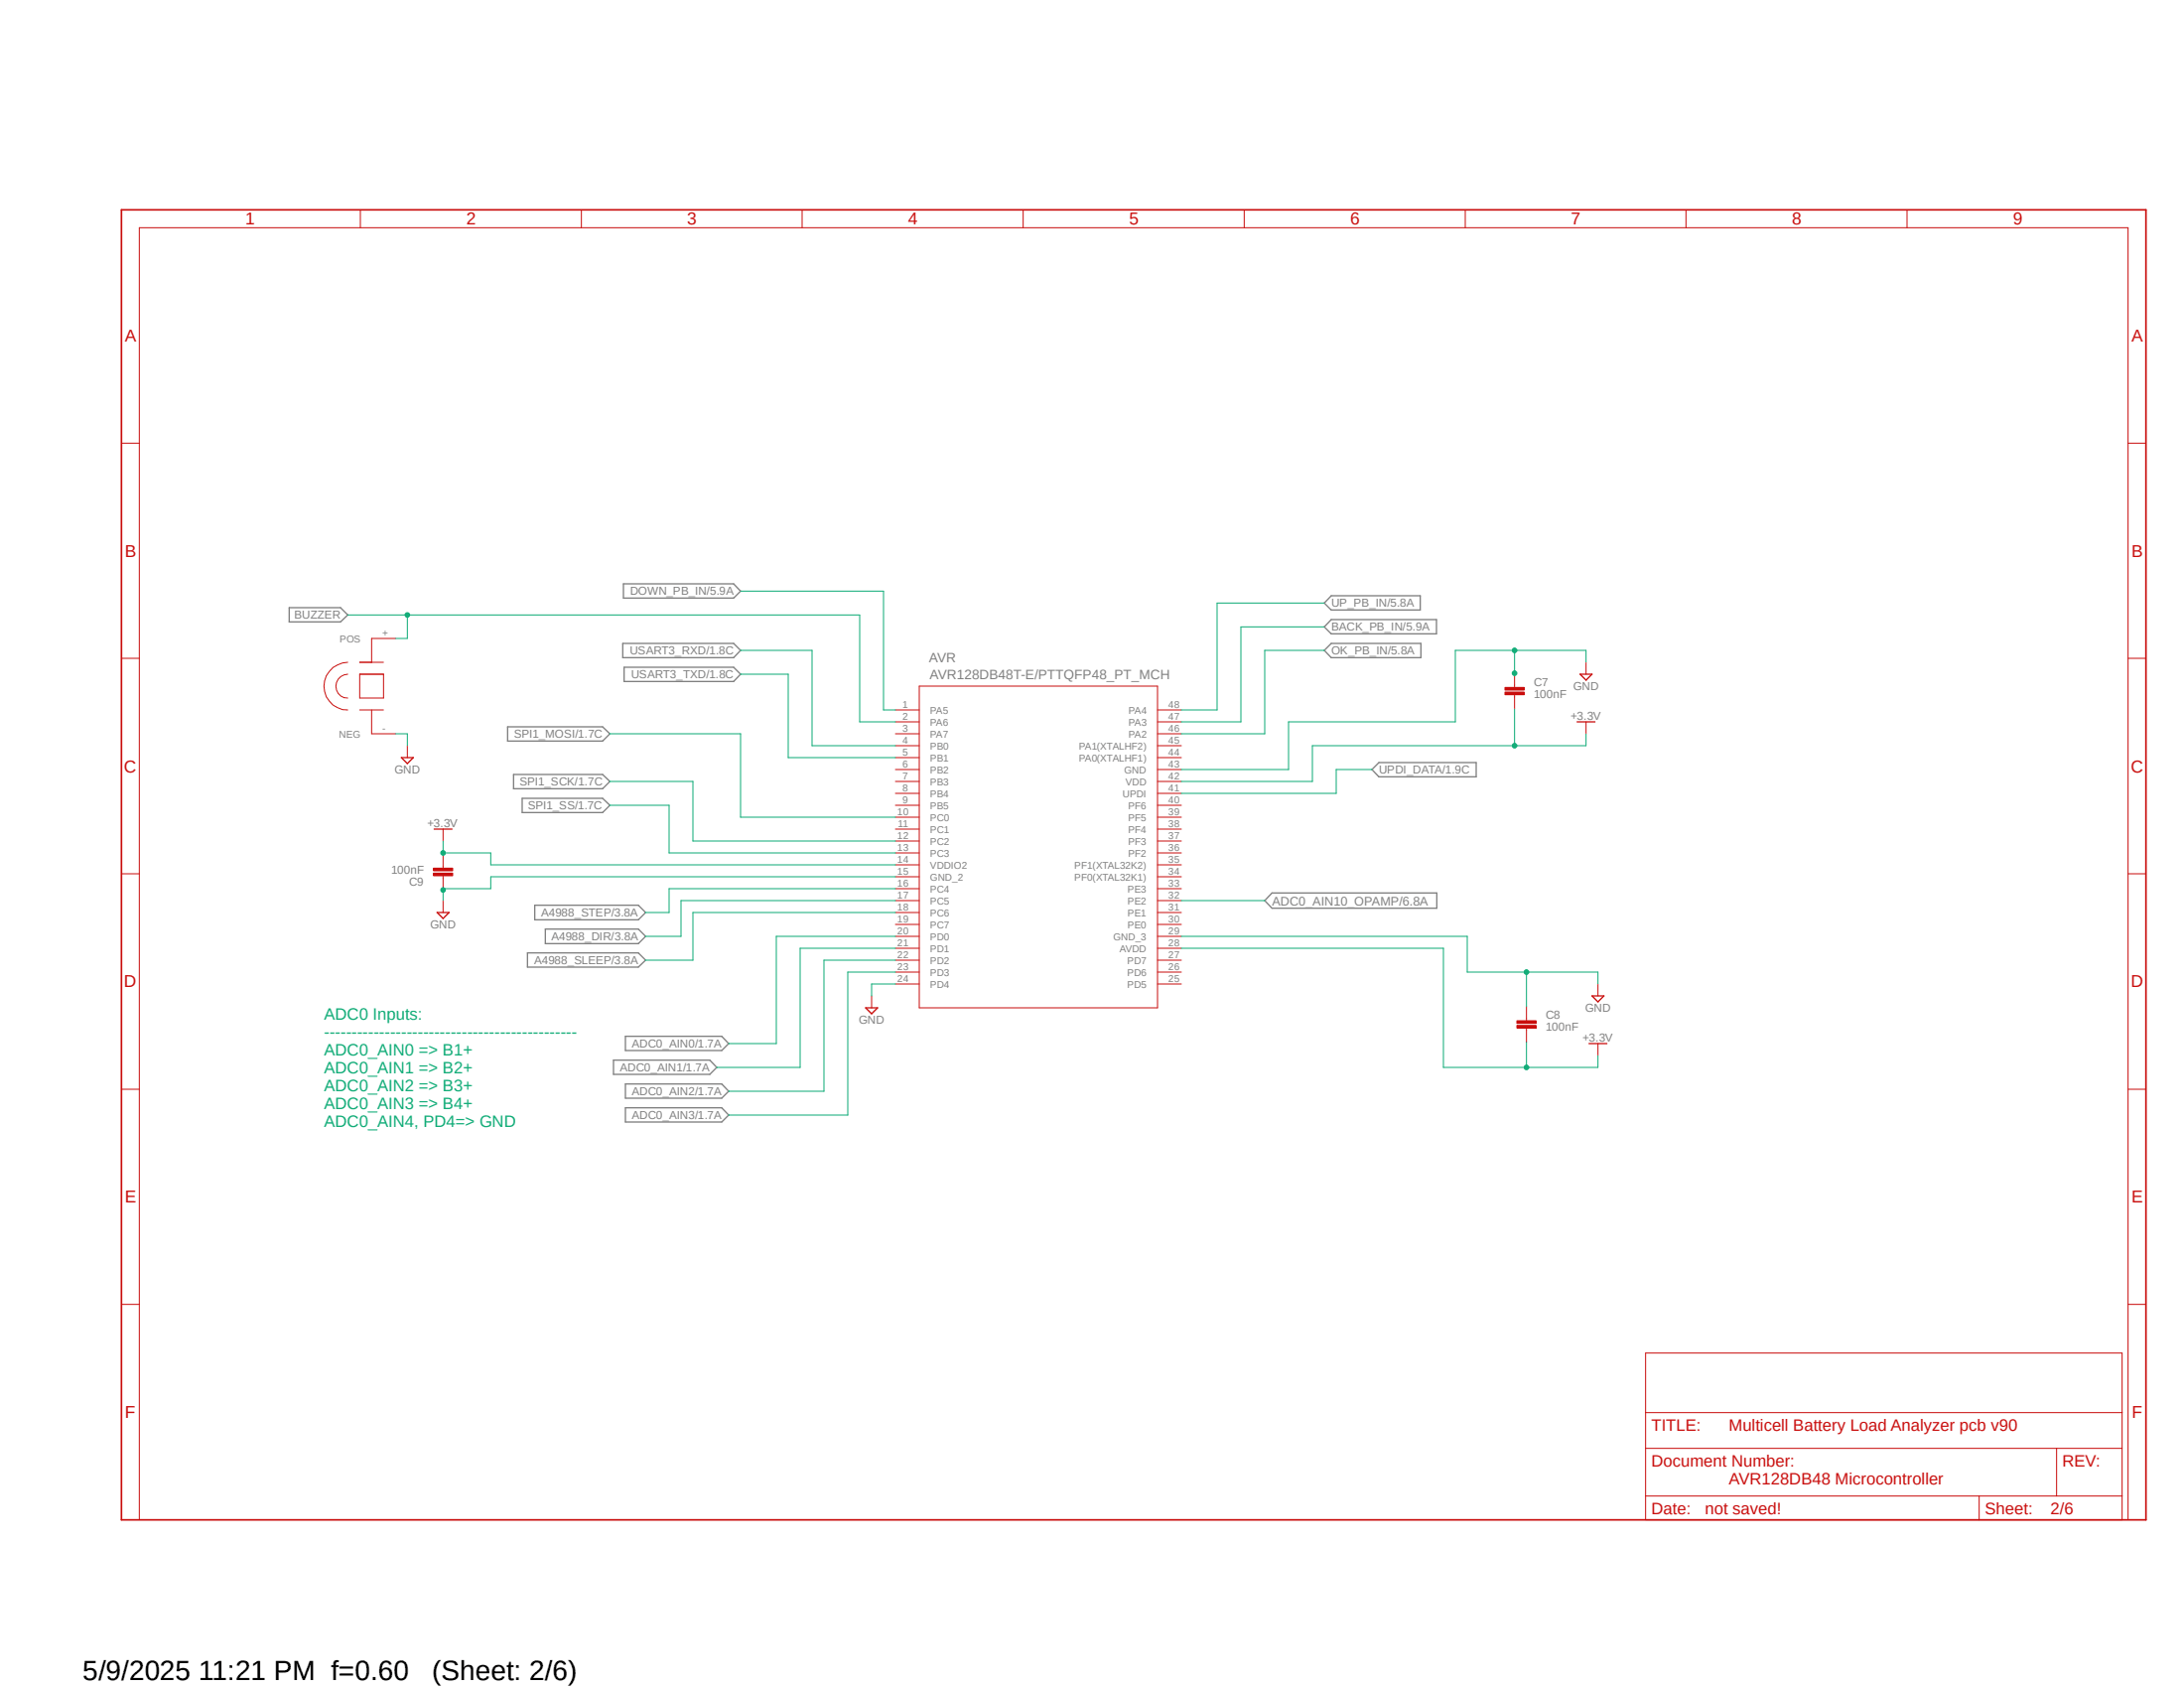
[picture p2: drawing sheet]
<svg xmlns="http://www.w3.org/2000/svg" width="279mm" height="216mm" viewBox="0 0 279 216" stroke-linecap="round" stroke-linejoin="round" font-family="sans-serif">
<path d="M15.2 26.7l259.5 168.1M274.7 26.7l-259.5 168.1" fill="none" stroke="#fff" stroke-width=".13"/>
<g fill="none" stroke="#808080" stroke-width=".17">
<path d="M37 77.7h6.6l.9 1-.9 .8h-6.6zM79.8 74.7h14.1l.8 .9-.8 .9h-14.1zM170.3 79.2h13.5v1.9h-13.5l-.9-.9zM170.3 76.2h11.4v1.8h-11.4l-.9-.9zM64.9 93h12.2l.9 .9-.9 .9h-12.2zM65.7 99.1h11.4l.9 .8-.9 1h-11.4zM79.7 82.3h14.2l.8 .9-.8 .9h-14.2zM79.8 85.3h14.1l.8 .9-.8 1h-14.1zM169.4 83.2l.9-.9h11.5v1.8h-11.5zM175.5 98.4l.9-.9h12.4v1.9h-12.4zM66.8 102.1h10.3l.9 .9-.9 .9h-10.3zM68.4 115.8h13.3l.9 .9-.9 .9h-13.3z"/>
<path d="M69.8 118.8h11.9l.9 1-.9 .9h-11.9zM162.7 114.2h21.1v2h-21.1l-.9-1zM67.5 121.9h14.2l.9 .9-.9 .9h-14.2zM78.5 135.6h12.3l.9 .9-.9 .9h-12.3zM80 132.5h12.3l.9 1-.9 .9h-12.3zM80 138.6h12.3l.9 1-.9 .9h-12.3zM80 141.7h12.3l.9 .9-.9 .9h-12.3z"/>
</g>
<path d="M15.5 26.8h259v167.6h-259z" fill="none" stroke="#c90d0c" stroke-width=".21"/>
<g fill="none" stroke="#c90d0c" stroke-width=".13">
<path d="M46.1 26.8v2.3M74.4 26.8v2.3M102.6 26.8v2.3M130.9 26.8v2.3M159.2 26.8v2.3M187.5 26.8v2.3M215.7 26.8v2.3M244 26.8v2.3M15.5 56.7h2.3M272.2 56.7h2.3M15.5 84.2h2.3M44.5 86.2a1.52 1.52 0 0 0-1.5 1.6 1.52 1.52 0 0 0 1.5 1.5"/>
<path d="M44.5 84.7a3 3 0 0 0-3.1 3.1 3 3 0 0 0 3.1 3M46 90.8h3.1M46 84.7h3.1M46 86.2h3.1v3.1h-3.1zM47.5 90.8v3.1h3.1M50.6 81.7h-3.1v3M52.1 95.4v1.5M114.6 90.8h3M114.6 92.3h3M114.6 93.9h3M114.6 95.4h3M114.6 96.9h3"/>
<path d="M114.6 98.4h3M114.6 99.9h3M117.6 87.8h30.5v41.1h-30.5zM148.1 90.8h3M148.1 92.3h3M148.1 93.9h3M148.1 95.4h3M148.1 96.9h3M148.1 98.4h3M148.1 99.9h3M192.5 87.9h2.5v.4h-2.5zM192.5 88.5h2.5v.4h-2.5z"/>
<path d="M193.8 86.1v1.8M193.8 88.9v1.8M202.9 84.7v1.5M202.9 92.3v1.6M272.2 84.2h2.3M15.5 111.8h2.3M55.5 111.7h2.4v.3h-2.4zM55.5 111h2.4v.4h-2.4zM56.7 106v1.6M56.7 109.3v1.8M56.7 112v1.8M56.7 115.2v1.5"/>
<path d="M114.6 101.5h3M114.6 103h3M114.6 104.5h3M114.6 106h3M114.6 107.6h3M114.6 109.1h3M114.6 110.6h3M114.6 112.1h3M114.6 113.7h3M114.6 115.2h3M114.6 116.7h3M114.6 118.2h3"/>
<path d="M114.6 119.8h3M148.1 101.5h3M148.1 103h3M148.1 104.5h3M148.1 106h3M148.1 107.6h3M148.1 109.1h3M148.1 110.6h3M148.1 112.1h3M148.1 113.7h3M148.1 115.2h3M148.1 116.7h3"/>
<path d="M148.1 118.2h3M148.1 119.8h3M272.2 111.8h2.3M15.5 139.3h2.3M111.5 127.4v1.5M114.6 121.3h3M114.6 122.8h3M114.6 124.3h3M114.6 125.9h3M148.1 121.3h3M148.1 122.8h3M148.1 124.3h3"/>
<path d="M148.1 125.9h3M194.1 130.6h2.4v.3h-2.4zM194.1 131.1h2.4v.4h-2.4zM195.3 128.7v1.9M195.3 131.5v1.8M204.4 125.9v1.5M204.4 133.5v1.5M272.2 139.3h2.3M15.5 166.8h2.3M210.5 173.1h61v21.3h-61zM272.2 166.8h2.3M17.8 194.4v-165.3h254.4v165.3"/>
<path d="M210.5 185.3h61M210.5 191.3h61M210.5 180.7h61M253.2 191.3v3.1M263.1 185.3v6"/>
</g>
<path d="M51.4 96.9h1.5l-.8 .8zM201.8 92.3h2.2M202.1 86.2h1.6l-.8 .8zM55.5 106h2.3M55.9 116.7h1.5l-.7 .8zM110.7 128.9h1.6l-.8 .8zM203.3 133.5h2.3M203.7 127.4h1.5l-.8 .7z" fill="none" stroke="#c90d0c" stroke-width=".17"/>
<path d="M192.5 88.1h2.5M192.5 88.7h2.5M55.5 111.8h2.4M55.5 111.2h2.4M194.1 130.7h2.4M194.1 131.3h2.4" fill="none" stroke="#c90d0c" stroke-width=".34"/>
<path d="M193.8 83.2v3M202.9 84.7v-1.5h-16.7v9.1h-21.4v6.1h-13.7M114.6 119.8h-15.3v13.7h-6.1" fill="none" stroke="#0dab76" stroke-width=".13"/>
<circle cx="193.8" cy="83.2" r=".3" fill="#0dab76"/>
<circle cx="193.8" cy="83.2" r=".3" fill="none" stroke="#0dab76" stroke-width=".13"/>
<circle cx="193.8" cy="86.1" r=".3" fill="#0dab76"/>
<g fill="none" stroke="#0dab76" stroke-width=".13">
<path d="M151.1 119.8h36.6v4.5h16.7v1.6M195.3 124.3v4.4"/>
<circle cx="193.8" cy="86.1" r=".3"/>
</g>
<circle cx="195.3" cy="124.3" r=".3" fill="#0dab76"/>
<g fill="none" stroke="#0dab76" stroke-width=".13">
<path d="M50.6 93.9h1.5v1.5M114.6 112.1h-51.8v1.6h-6.1v1.5M114.6 125.9h-3.1v1.5"/>
<circle cx="195.3" cy="124.3" r=".3"/>
</g>
<circle cx="56.7" cy="113.8" r=".3" fill="#0dab76"/>
<g fill="none" stroke="#0dab76" stroke-width=".13">
<path d="M44.5 78.7h65.5v13.6h4.6M52.1 78.7v3h-1.5M94.7 75.6h18.3v15.2h1.6M169.4 77.1h-13.7v13.7h-4.6M78 93.9h16.7v10.6h19.9M78 99.9h10.6v7.7h26M94.7 83.2h9.2v12.2h10.7M94.7 86.2h6.1v10.7h13.8M169.4 83.2h-7.6v10.7h-10.7M169.4 80.2h-10.7v12.1h-7.6M175.5 98.4h-4.6v3.1h-19.8M78 103h7.6v6.1h29"/>
<circle cx="56.7" cy="113.8" r=".3"/>
</g>
<circle cx="52.1" cy="78.7" r=".3" fill="#0dab76"/>
<g fill="none" stroke="#0dab76" stroke-width=".13">
<path d="M151.1 115.2h10.7M114.6 121.3h-12.2v15.2h-10.7M114.6 122.8h-9.2v16.8h-12.2M114.6 124.3h-6.1v18.3h-15.3M151.1 121.3h33.6v15.2h19.7v-1.5M195.3 133.3v3.2"/>
<circle cx="52.1" cy="78.7" r=".3"/>
</g>
<circle cx="195.3" cy="136.5" r=".3" fill="#0dab76"/>
<g fill="none" stroke="#0dab76" stroke-width=".13">
<path d="M193.8 90.7v4.7M202.9 93.9v1.5h-35v4.5h-16.8"/>
<circle cx="195.3" cy="136.5" r=".3"/>
</g>
<circle cx="193.8" cy="95.4" r=".3" fill="#0dab76"/>
<g fill="none" stroke="#0dab76" stroke-width=".13">
<path d="M56.7 107.6v1.7M56.7 109.1h6.1v1.5h51.8"/>
<circle cx="193.8" cy="95.4" r=".3"/>
</g>
<circle cx="56.7" cy="109.1" r=".3" fill="#0dab76"/>
<g fill="none" stroke="#0dab76" stroke-width=".13">
<path d="M114.6 113.7h-29v3h-3M114.6 116.7h-26v6.1h-6M114.6 115.2h-27.5v4.6h-4.5"/>
<circle cx="56.7" cy="109.1" r=".3"/>
</g>
<g font-size="3.6">
<text x="10.6" y="214.9">5/9/2025 11:21 PM f=0.60</text>
<text x="55.3" y="214.9">(Sheet: 2/6)</text>
</g>
<g font-size="2.2" fill="#c90d0c">
<text x="31.4" y="28.7">1</text>
<text x="59.6" y="28.7">2</text>
<text x="87.9" y="28.7">3</text>
<text x="116.2" y="28.7">4</text>
<text x="144.4" y="28.7">5</text>
<text x="172.7" y="28.7">6</text>
<text x="201" y="28.7">7</text>
<text x="229.2" y="28.7">8</text>
<text x="257.5" y="28.7">9</text>
<text x="16" y="43.7">A</text>
<text x="272.7" y="43.7">A</text>
<text x="16" y="71.2">B</text>
<text x="272.7" y="71.2">B</text>
<text x="15.9" y="98.8">C</text>
<text x="272.6" y="98.8">C</text>
<text x="15.9" y="126.3">D</text>
<text x="272.6" y="126.3">D</text>
<text x="16" y="153.8">E</text>
<text x="272.7" y="153.8">E</text>
<text x="16" y="181.4">F</text>
<text x="272.7" y="181.4">F</text>
</g>
<g font-size="2.1" fill="#0dab76">
<text x="41.4" y="130.4">ADC0 Inputs:</text>
<text x="41.4" y="132.7">----------------------------------------------</text>
<text x="41.4" y="135">ADC0_AIN0 =&gt; B1+</text>
<text x="41.4" y="137.3">ADC0_AIN1 =&gt; B2+</text>
<text x="41.4" y="139.6">ADC0_AIN2 =&gt; B3+</text>
<text x="41.4" y="141.9">ADC0_AIN3 =&gt; B4+</text>
<text x="41.4" y="144.1">ADC0_AIN4, PD4=&gt; GND</text>
</g>
<g font-size="2.1" fill="#c90d0c">
<text x="211.3" y="183">TITLE:</text>
<text x="221.2" y="183">Multicell Battery Load Analyzer pcb v90</text>
<text x="211.3" y="187.5">Document Number:</text>
<text x="221.2" y="189.8">AVR128DB48 Microcontroller</text>
<text x="263.9" y="187.5">REV:</text>
<text x="211.3" y="193.6">Date:</text>
<text x="218.1" y="193.6">not saved!</text>
<text x="254" y="193.6">Sheet:</text>
<text x="262.3" y="193.6">2/6</text>
</g>
<g font-size="1.7" fill="#808080">
<text x="118.9" y="84.7">AVR</text>
<text x="119" y="86.9">AVR128DB48T-E/PTTQFP48_PT_MCH</text>
</g>
<text font-size="1.6" fill="#808080" x="162.7" y="115.8">ADC0_AIN10_OPAMP/6.8A</text>
<g font-size="1.5" fill="#808080">
<text x="80.6" y="76.1">DOWN_PB_IN/5.9A</text>
<text x="170.3" y="77.6">UP_PB_IN/5.8A</text>
<text x="37.6" y="79.2">BUZZER</text>
<text x="80.6" y="83.7">USART3_RXD/1.8C</text>
<text x="170.3" y="83.7">OK_PB_IN/5.8A</text>
<text x="170.3" y="80.7">BACK_PB_IN/5.9A</text>
<text x="80.7" y="86.8">USART3_TXD/1.8C</text>
<text x="196.2" y="89.2">100nF</text>
<text x="196.2" y="87.7">C7</text>
<text x="201.3" y="88.3">GND</text>
<text x="65.7" y="94.4">SPI1_MOSI/1.7C</text>
<text x="200.9" y="92">+3.3V</text>
<text x="50.5" y="98.9">GND</text>
<text x="66.5" y="100.5">SPI1_SCK/1.7C</text>
<text x="176.4" y="99">UPDI_DATA/1.9C</text>
<text x="54.7" y="105.7">+3.3V</text>
<text x="67.5" y="103.5">SPI1_SS/1.7C</text>
<text x="50" y="111.8">100nF</text>
<text x="52.3" y="113.3">C9</text>
<text x="55" y="118.7">GND</text>
<text x="69.2" y="117.2">A4988_STEP/3.8A</text>
<text x="68.3" y="123.3">A4988_SLEEP/3.8A</text>
<text x="70.5" y="120.3">A4988_DIR/3.8A</text>
<text x="109.9" y="130.9">GND</text>
<text x="197.7" y="131.9">100nF</text>
<text x="197.7" y="130.3">C8</text>
<text x="202.8" y="129.4">GND</text>
<text x="79.3" y="137">ADC0_AIN1/1.7A</text>
<text x="80.8" y="134">ADC0_AIN0/1.7A</text>
<text x="202.4" y="133.2">+3.3V</text>
<text x="80.8" y="140.1">ADC0_AIN2/1.7A</text>
<text x="80.8" y="143.1">ADC0_AIN3/1.7A</text>
</g>
<g font-size="1.3" fill="#808080">
<text x="43.5" y="82.2">POS</text>
<text x="48.9" y="81.4">+</text>
<text x="43.4" y="94.4">NEG</text>
<text x="48.9" y="93.6">-</text>
<text x="115.5" y="90.6">1</text>
<text x="115.5" y="92.1">2</text>
<text x="115.5" y="93.6">3</text>
<text x="115.5" y="95.2">4</text>
<text x="119" y="91.3">PA5</text>
<text x="119" y="92.8">PA6</text>
<text x="119" y="94.3">PA7</text>
<text x="119" y="95.8">PB0</text>
<text x="138" y="95.9">PA1(XTALHF2)</text>
<text x="144.4" y="94.4">PA2</text>
<text x="144.4" y="92.8">PA3</text>
<text x="144.4" y="91.3">PA4</text>
<text x="149.5" y="95.2">45</text>
<text x="149.5" y="93.6">46</text>
<text x="149.5" y="92.1">47</text>
<text x="149.5" y="90.6">48</text>
<text x="115.5" y="96.7">5</text>
<text x="115.5" y="98.2">6</text>
<text x="115.5" y="99.7">7</text>
<text x="115.5" y="101.3">8</text>
<text x="119" y="97.4">PB1</text>
<text x="119" y="98.9">PB2</text>
<text x="119" y="100.4">PB3</text>
<text x="119" y="101.9">PB4</text>
<text x="138" y="97.4">PA0(XTALHF1)</text>
<text x="143.6" y="101.9">UPDI</text>
<text x="143.8" y="98.9">GND</text>
<text x="144" y="100.4">VDD</text>
<text x="149.5" y="101.3">41</text>
<text x="149.5" y="99.7">42</text>
<text x="149.5" y="98.2">43</text>
<text x="149.5" y="96.7">44</text>
<text x="114.8" y="104.3">10</text>
<text x="114.8" y="107.4">12</text>
<text x="114.9" y="105.8">11</text>
<text x="115.5" y="102.8">9</text>
<text x="119" y="103.5">PB5</text>
<text x="119" y="105">PC0</text>
<text x="119" y="106.5">PC1</text>
<text x="144.4" y="106.5">PF4</text>
<text x="144.4" y="105">PF5</text>
<text x="144.4" y="103.5">PF6</text>
<text x="149.5" y="107.4">37</text>
<text x="149.5" y="105.8">38</text>
<text x="149.5" y="104.3">39</text>
<text x="149.5" y="102.8">40</text>
<text x="114.8" y="108.9">13</text>
<text x="114.8" y="110.4">14</text>
<text x="114.8" y="111.9">15</text>
<text x="114.8" y="113.5">16</text>
<text x="119" y="108">PC2</text>
<text x="119" y="109.6">PC3</text>
<text x="119" y="111.1">VDDIO2</text>
<text x="119" y="112.6">GND_2</text>
<text x="137.5" y="112.6">PF0(XTAL32K1)</text>
<text x="137.5" y="111.1">PF1(XTAL32K2)</text>
<text x="144.4" y="109.6">PF2</text>
<text x="144.4" y="108">PF3</text>
<text x="149.5" y="113.5">33</text>
<text x="149.5" y="111.9">34</text>
<text x="149.5" y="110.4">35</text>
<text x="149.5" y="108.9">36</text>
<text x="114.8" y="115">17</text>
<text x="114.8" y="116.5">18</text>
<text x="114.8" y="118">19</text>
<text x="114.8" y="119.5">20</text>
<text x="119" y="114.1">PC4</text>
<text x="119" y="115.7">PC5</text>
<text x="119" y="117.2">PC6</text>
<text x="119" y="118.7">PC7</text>
<text x="144.3" y="118.7">PE0</text>
<text x="144.3" y="117.2">PE1</text>
<text x="144.3" y="115.7">PE2</text>
<text x="144.3" y="114.1">PE3</text>
<text x="149.5" y="119.5">29</text>
<text x="149.5" y="118">30</text>
<text x="149.5" y="116.5">31</text>
<text x="149.5" y="115">32</text>
<text x="114.8" y="121.1">21</text>
<text x="114.8" y="122.6">22</text>
<text x="114.8" y="124.1">23</text>
<text x="114.8" y="125.6">24</text>
<text x="119" y="120.2">PD0</text>
<text x="119" y="121.7">PD1</text>
<text x="119" y="123.3">PD2</text>
<text x="119" y="124.8">PD3</text>
<text x="142.4" y="120.2">GND_3</text>
<text x="143.3" y="121.7">AVDD</text>
<text x="144.2" y="124.8">PD6</text>
<text x="144.2" y="123.3">PD7</text>
<text x="149.5" y="125.6">25</text>
<text x="149.5" y="124.1">26</text>
<text x="149.5" y="122.6">27</text>
<text x="149.5" y="121.1">28</text>
<text x="119" y="126.3">PD4</text>
<text x="144.2" y="126.3">PD5</text>
</g>
</svg>
